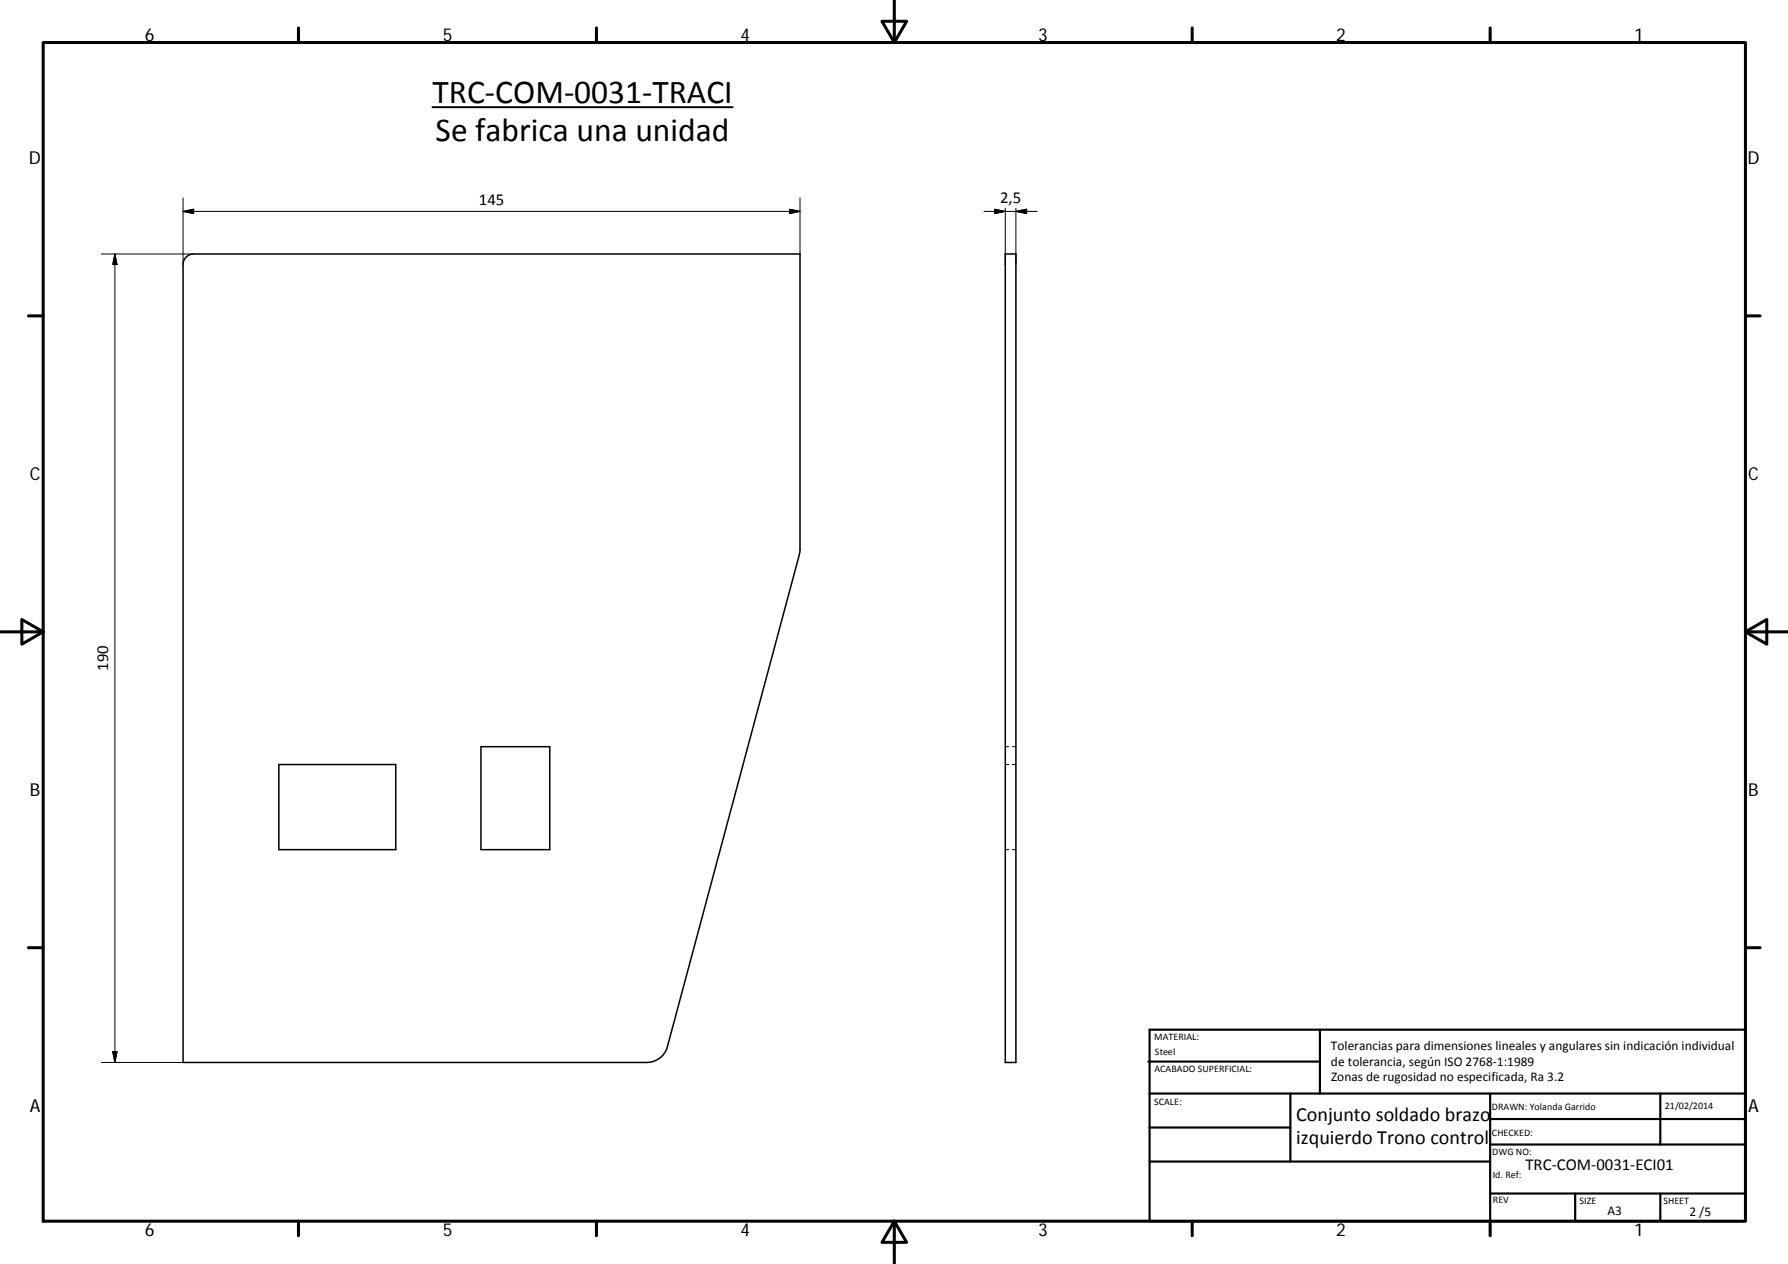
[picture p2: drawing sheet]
<svg xmlns="http://www.w3.org/2000/svg" width="420mm" height="297mm" viewBox="0 0 420 297" stroke-linecap="round" stroke-linejoin="round" font-family="sans-serif">
<path d="M236.2 59.7h2.5v190h-2.5zM43.6 60.6l.9-.7 1-.2h142.5l-.1 70.2-31.1 116.1a5 5 0 0 1-4.8 3.7h-109v-187.5l.1-.7zM65.5 179.7h27.5v20h-27.5zM113 175.5h16.2v24.2h-16.2z" fill="none" stroke="#000" stroke-width=".36"/>
<g fill="none" stroke="#000" stroke-width=".23">
<path d="M23.8 59.7h21.7M27 59.7v190M27 59.7l.5 2.5h-1zM43 46.5v15.7M43 49.7l2.5-.5v1zM43 49.7h145M185.5 49.2l2.5 .5-2.5 .5zM188 46.5v13.2M231.2 49.7h12.5M233.7 49.2l2.5 .5-2.5 .5zM236.2 48.9v13.3M238.7 49.7l2.5-.5v1z"/>
<path d="M238.7 48.9v13.3M236.2 179.7h.9M236.2 175.5h.9M237.9 179.7h.8M237.9 175.5h.8M236.2 199.7h.9M237.9 199.7h.8M23.8 249.7h19.2M26.5 247.2h1l-.5 2.5z"/>
</g>
<g fill="none" stroke="#000" stroke-width=".71">
<path d="M10.1 10h400.1v277h-400.1zM70.1 6.6v3.4M140.2 6.6v3.4M207.3 5h5.8l-2.9 5zM210.2 0v10M280.2 6.6v3.4M350.2 6.6v3.4M6.7 74.2h3.4M410.2 74.2h3.4M.2 148.5h9.9M5.1 145.6l5 2.9-5 2.9zM410.2 148.5l5-2.9v5.8z"/>
<path d="M410.2 148.5h9.9M6.7 222.7h3.4M410.2 222.7h3.4M70.1 287v3.4M140.2 287v3.4M210.2 287l2.9 5h-5.8zM210.2 287v10M280.2 287v3.4M350.2 287v3.4"/>
</g>
<g fill="none" stroke="#000" stroke-width=".51">
<path d="M269.8 249.5h40.4M270.1 257h140.1M270.1 242h140.1v45h-140.1zM303.2 257v16M310.2 242v15M350.2 257v30M390.2 257v12M270.1 273h80.1M270.1 265h33.1M350.2 269h60M350.2 263h60M350.2 280.5h60"/>
<path d="M370.2 280.5v6.5M390.2 280.5v6.5"/>
</g>
<path d="M101.6 25.2h70.6" fill="none" stroke="#000" stroke-width=".46"/>
<path d="M43 49.7l2.5-.5v1zM185.5 49.2l2.5 .5-2.5 .5zM233.7 49.2l2.5 .5-2.5 .5zM238.7 49.7l2.5-.5v1zM27 59.7l.5 2.5h-1zM26.5 247.2h1l-.5 2.5z" fill="#000" stroke="#000" stroke-width=".23"/>
<g font-size="7.9">
<text x="101.6" y="24.1">TRC‐COM‐0031‐TRACI</text>
<text x="102.4" y="33.1">Se fabrica una unidad</text>
</g>
<g font-size="4.7">
<text x="304.6" y="263.5">Conjunto soldado brazo</text>
<text x="304.6" y="268.9">izquierdo Trono control</text>
</g>
<g font-size="4.2">
<text x="34" y="9.6">6</text>
<text x="104" y="9.6">5</text>
<text x="174" y="9.6">4</text>
<text x="244" y="9.6">3</text>
<text x="314" y="9.6">2</text>
<text x="384" y="9.6">1</text>
<text x="6.8" y="38.7">D</text>
<text x="410.6" y="38.7">D</text>
<text x="7" y="112.9">C</text>
<text x="410.8" y="112.9">C</text>
<text x="7" y="187.1">B</text>
<text x="410.8" y="187.1">B</text>
<text x="7" y="261.3">A</text>
<text x="410.8" y="261.3">A</text>
<text x="34" y="290.4">6</text>
<text x="104" y="290.4">5</text>
<text x="174" y="290.4">4</text>
<text x="244" y="290.4">3</text>
<text x="314" y="290.4">2</text>
<text x="384" y="290.4">1</text>
</g>
<g font-size="3.9">
<text x="235" y="47.6">2,5</text>
<text x="112.5" y="48.1">145</text>
<text x="25.5" y="157.6" transform="rotate(-90 25.5 157.6)">190</text>
<text x="358.5" y="274.9">TRC‐COM‐0031‐ECI01</text>
</g>
<g font-size="3.1">
<text x="312.8" y="246.8">Tolerancias para dimensiones lineales y angulares sin indicación individual</text>
<text x="312.8" y="250.4">de tolerancia, según ISO 2768‐1:1989</text>
<text x="312.8" y="254">Zonas de rugosidad no especificada, Ra 3.2</text>
<text x="377.7" y="285.6">A3</text>
<text x="397" y="285.9">2 /5</text>
</g>
<g font-size="2.4">
<text x="271.2" y="244.4">MATERIAL:</text>
<text x="271.3" y="251.9">ACABADO SUPERFICIAL:</text>
<text x="271.4" y="247.9">Steel</text>
<text x="271.2" y="259.7">SCALE:</text>
<text x="350.6" y="260.9">DRAWN: Yolanda Garrido</text>
<text x="391.2" y="260.6">21/02/2014</text>
<text x="350.6" y="267">CHECKED:</text>
<text x="350.7" y="271.4">DWG NO:</text>
<text x="350.8" y="276.8">Id. Ref:</text>
<text x="350.8" y="282.8">REV</text>
<text x="371.2" y="282.9">SIZE</text>
<text x="390.9" y="282.9">SHEET</text>
</g>
</svg>
